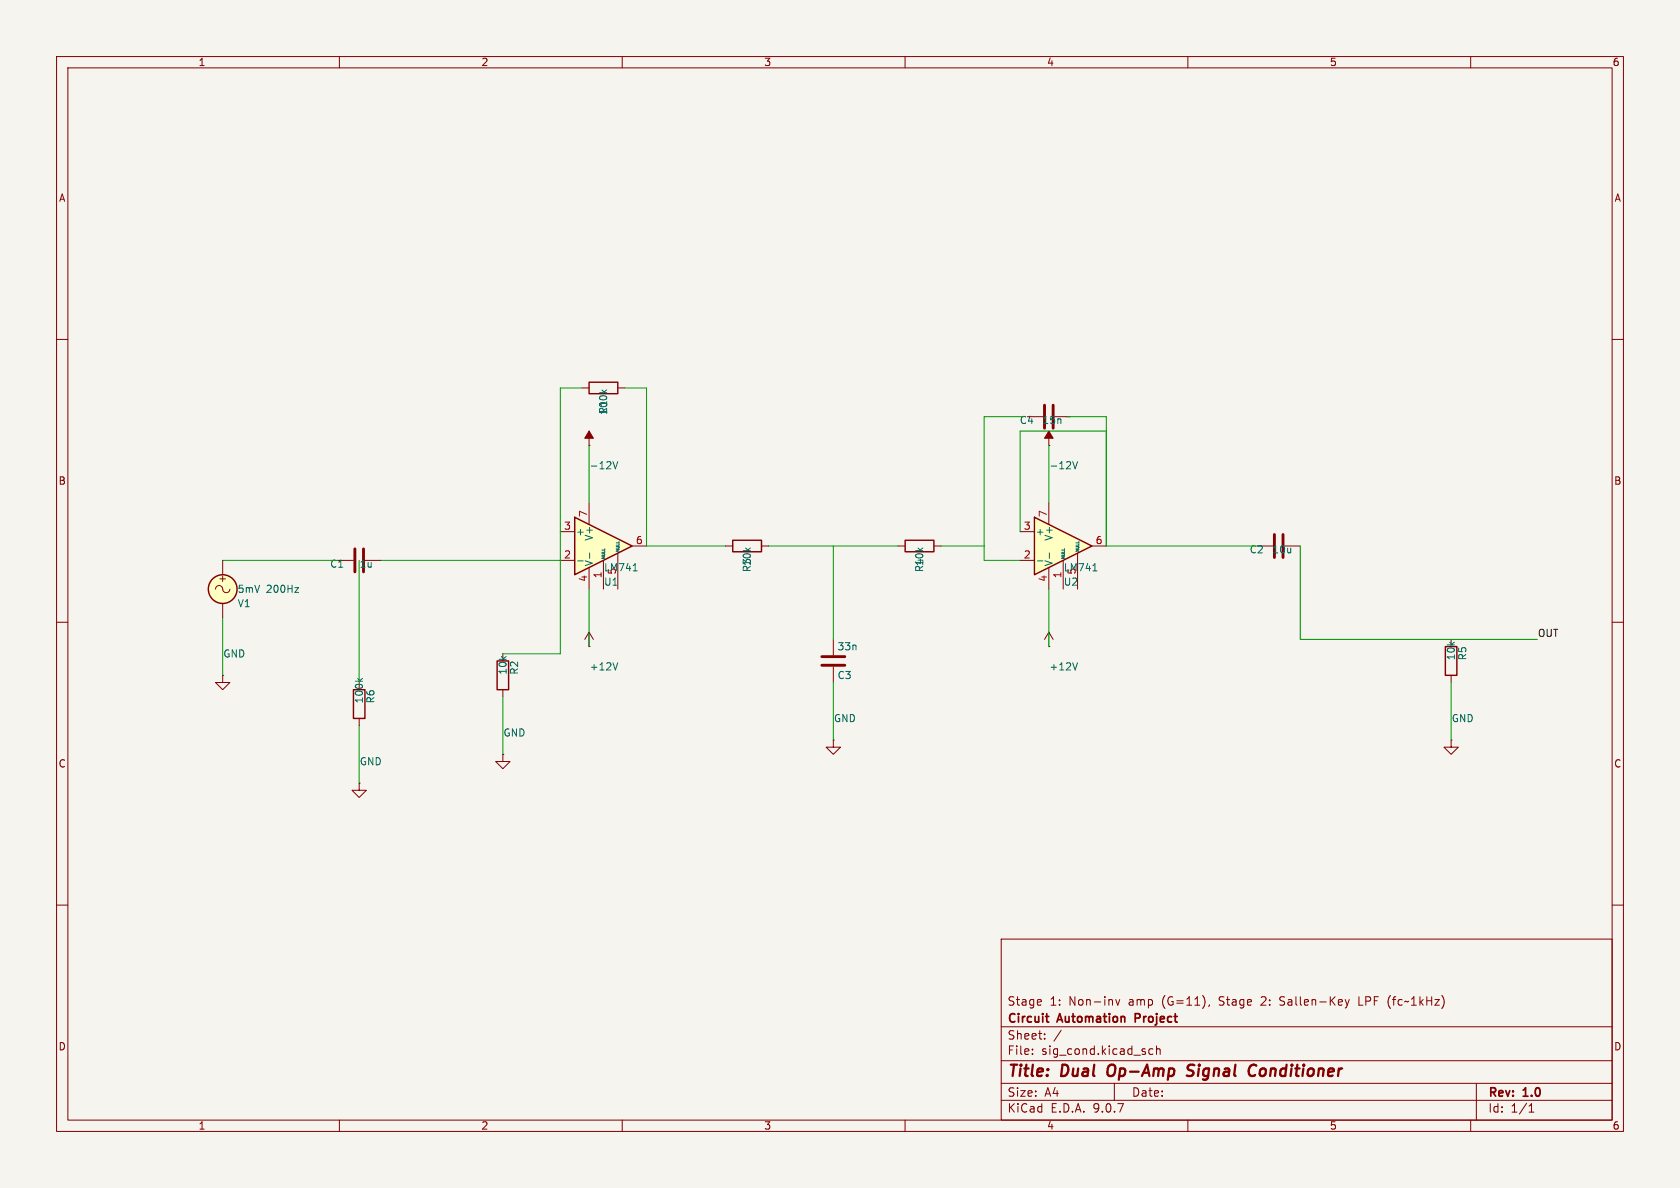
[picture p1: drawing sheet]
(kicad_sch
 (version 20250114)
 (generator "eeschema")
 (generator_version "9.0")
 (paper "A4")
 (title_block
  (title "Dual Op-Amp Signal Conditioner")
  (rev "1.0")
  (company "Circuit Automation Project")
  (comment 1 "Stage 1: Non-inv amp (G=11), Stage 2: Sallen-Key LPF (fc~1kHz)"))
 (lib_symbols
  (symbol "LM741:LM741"
   (pin_names
    (offset 0.127)) (exclude_from_sim no) (in_bom yes) (on_board yes)
   (property "Reference" "U" (at 0 6.35 0) (show_name no) (do_not_autoplace no) (effects (font (size 1.27 1.27)) (justify left)))
   (property "Value" "LM741" (at 0 3.81 0) (show_name no) (do_not_autoplace no) (effects (font (size 1.27 1.27)) (justify left)))
   (property "Footprint" "" (at 1.27 1.27 0) (show_name no) (do_not_autoplace no) (hide yes) (effects (font (size 1.27 1.27))))
   (property "Datasheet" "http://www.ti.com/lit/ds/symlink/lm741.pdf" (at 3.81 3.81 0) (show_name no) (do_not_autoplace no) (hide yes) (effects (font (size 1.27 1.27))))
   (property "Description" "Operational Amplifier, DIP-8/TO-99-8" (at 0 0 0) (show_name no) (do_not_autoplace no) (hide yes) (effects (font (size 1.27 1.27))))
   (symbol "LM741_0_1"
    (polyline (pts (xy -5.08 5.08) (xy 5.08 0) (xy -5.08 -5.08) (xy -5.08 5.08)) (stroke (width 0.254) (type default)) (fill (type background))))
   (symbol "LM741_1_1"
    (pin input line (at 0 -7.62 90) (length 5.08) (name "NULL" (effects (font (size 0.508 0.508)))) (number "1" (effects (font (size 1.27 1.27)))))
    (pin input line (at -7.62 -2.54 0) (length 2.54) (name "-" (effects (font (size 1.27 1.27)))) (number "2" (effects (font (size 1.27 1.27)))))
    (pin input line (at -7.62 2.54 0) (length 2.54) (name "+" (effects (font (size 1.27 1.27)))) (number "3" (effects (font (size 1.27 1.27)))))
    (pin power_in line (at -2.54 -7.62 90) (length 3.81) (name "V-" (effects (font (size 1.27 1.27)))) (number "4" (effects (font (size 1.27 1.27)))))
    (pin input line (at 2.54 -7.62 90) (length 6.35) (name "NULL" (effects (font (size 0.508 0.508)))) (number "5" (effects (font (size 1.27 1.27)))))
    (pin output line (at 7.62 0 180) (length 2.54) (name "" (effects (font (size 1.27 1.27)))) (number "6" (effects (font (size 1.27 1.27)))))
    (pin power_in line (at -2.54 7.62 270) (length 3.81) (name "V+" (effects (font (size 1.27 1.27)))) (number "7" (effects (font (size 1.27 1.27)))))
    (pin no_connect line (at 0 2.54 270) (length 2.54) (hide yes) (name "NC" (effects (font (size 1.27 1.27)))) (number "8" (effects (font (size 1.27 1.27))))))
   (embedded_fonts no))
  (symbol "R:R"
   (pin_numbers (hide yes))
   (pin_names
    (offset 0)) (exclude_from_sim no) (in_bom yes) (on_board yes)
   (property "Reference" "R" (at 2.032 0 90) (show_name no) (do_not_autoplace no) (effects (font (size 1.27 1.27))))
   (property "Value" "R" (at 0 0 90) (show_name no) (do_not_autoplace no) (effects (font (size 1.27 1.27))))
   (property "Footprint" "" (at -1.778 0 90) (show_name no) (do_not_autoplace no) (hide yes) (effects (font (size 1.27 1.27))))
   (property "Datasheet" "" (at 0 0 0) (show_name no) (do_not_autoplace no) (hide yes) (effects (font (size 1.27 1.27))))
   (property "Description" "Resistor" (at 0 0 0) (show_name no) (do_not_autoplace no) (hide yes) (effects (font (size 1.27 1.27))))
   (symbol "R_0_1"
    (rectangle (start -1.016 -2.54) (end 1.016 2.54) (stroke (width 0.254) (type default)) (fill (type none))))
   (symbol "R_1_1"
    (pin passive line (at 0 3.81 270) (length 1.27) (name "" (effects (font (size 1.27 1.27)))) (number "1" (effects (font (size 1.27 1.27)))))
    (pin passive line (at 0 -3.81 90) (length 1.27) (name "" (effects (font (size 1.27 1.27)))) (number "2" (effects (font (size 1.27 1.27))))))
   (embedded_fonts no))
  (symbol "C:C"
   (pin_numbers (hide yes))
   (pin_names
    (offset 0.254)) (exclude_from_sim no) (in_bom yes) (on_board yes)
   (property "Reference" "C" (at 0.635 2.54 0) (show_name no) (do_not_autoplace no) (effects (font (size 1.27 1.27)) (justify left)))
   (property "Value" "C" (at 0.635 -2.54 0) (show_name no) (do_not_autoplace no) (effects (font (size 1.27 1.27)) (justify left)))
   (property "Footprint" "" (at 0.9652 -3.81 0) (show_name no) (do_not_autoplace no) (hide yes) (effects (font (size 1.27 1.27))))
   (property "Datasheet" "" (at 0 0 0) (show_name no) (do_not_autoplace no) (hide yes) (effects (font (size 1.27 1.27))))
   (property "Description" "Unpolarized capacitor" (at 0 0 0) (show_name no) (do_not_autoplace no) (hide yes) (effects (font (size 1.27 1.27))))
   (symbol "C_0_1"
    (polyline (pts (xy -2.032 0.762) (xy 2.032 0.762)) (stroke (width 0.508) (type default)) (fill (type none)))
    (polyline (pts (xy -2.032 -0.762) (xy 2.032 -0.762)) (stroke (width 0.508) (type default)) (fill (type none))))
   (symbol "C_1_1"
    (pin passive line (at 0 3.81 270) (length 2.794) (name "" (effects (font (size 1.27 1.27)))) (number "1" (effects (font (size 1.27 1.27)))))
    (pin passive line (at 0 -3.81 90) (length 2.794) (name "" (effects (font (size 1.27 1.27)))) (number "2" (effects (font (size 1.27 1.27))))))
   (embedded_fonts no))
  (symbol "VCC:VCC"
   (power)
   (pin_numbers (hide yes))
   (pin_names
    (offset 0) (hide yes)) (exclude_from_sim no) (in_bom yes) (on_board yes)
   (property "Reference" "#PWR" (at 0 -3.81 0) (show_name no) (do_not_autoplace no) (hide yes) (effects (font (size 1.27 1.27))))
   (property "Value" "VCC" (at 0 3.556 0) (show_name no) (do_not_autoplace no) (effects (font (size 1.27 1.27))))
   (property "Footprint" "" (at 0 0 0) (show_name no) (do_not_autoplace no) (hide yes) (effects (font (size 1.27 1.27))))
   (property "Datasheet" "" (at 0 0 0) (show_name no) (do_not_autoplace no) (hide yes) (effects (font (size 1.27 1.27))))
   (property "Description" "Power symbol creates a global label with name \"VCC\"" (at 0 0 0) (show_name no) (do_not_autoplace no) (hide yes) (effects (font (size 1.27 1.27))))
   (symbol "VCC_0_1"
    (polyline (pts (xy -0.762 1.27) (xy 0 2.54)) (stroke (width 0) (type default)) (fill (type none)))
    (polyline (pts (xy 0 2.54) (xy 0.762 1.27)) (stroke (width 0) (type default)) (fill (type none)))
    (polyline (pts (xy 0 0) (xy 0 2.54)) (stroke (width 0) (type default)) (fill (type none))))
   (symbol "VCC_1_1"
    (pin power_in line (at 0 0 90) (length 0) (name "" (effects (font (size 1.27 1.27)))) (number "1" (effects (font (size 1.27 1.27))))))
   (embedded_fonts no))
  (symbol "VEE:VEE"
   (power)
   (pin_numbers (hide yes))
   (pin_names
    (offset 0) (hide yes)) (exclude_from_sim no) (in_bom yes) (on_board yes)
   (property "Reference" "#PWR" (at 0 -3.81 0) (show_name no) (do_not_autoplace no) (hide yes) (effects (font (size 1.27 1.27))))
   (property "Value" "VEE" (at 0 3.556 0) (show_name no) (do_not_autoplace no) (effects (font (size 1.27 1.27))))
   (property "Footprint" "" (at 0 0 0) (show_name no) (do_not_autoplace no) (hide yes) (effects (font (size 1.27 1.27))))
   (property "Datasheet" "" (at 0 0 0) (show_name no) (do_not_autoplace no) (hide yes) (effects (font (size 1.27 1.27))))
   (property "Description" "Power symbol creates a global label with name \"VEE\"" (at 0 0 0) (show_name no) (do_not_autoplace no) (hide yes) (effects (font (size 1.27 1.27))))
   (symbol "VEE_0_1"
    (polyline (pts (xy 0 0) (xy 0 2.54)) (stroke (width 0) (type default)) (fill (type none)))
    (polyline (pts (xy 0.762 1.27) (xy -0.762 1.27) (xy 0 2.54) (xy 0.762 1.27)) (stroke (width 0) (type default)) (fill (type outline))))
   (symbol "VEE_1_1"
    (pin power_in line (at 0 0 90) (length 0) (name "" (effects (font (size 1.27 1.27)))) (number "1" (effects (font (size 1.27 1.27))))))
   (embedded_fonts no))
  (symbol "GND:GND"
   (power)
   (pin_numbers (hide yes))
   (pin_names
    (offset 0) (hide yes)) (exclude_from_sim no) (in_bom yes) (on_board yes)
   (property "Reference" "#PWR" (at 0 -6.35 0) (show_name no) (do_not_autoplace no) (hide yes) (effects (font (size 1.27 1.27))))
   (property "Value" "GND" (at 0 -3.81 0) (show_name no) (do_not_autoplace no) (effects (font (size 1.27 1.27))))
   (property "Footprint" "" (at 0 0 0) (show_name no) (do_not_autoplace no) (hide yes) (effects (font (size 1.27 1.27))))
   (property "Datasheet" "" (at 0 0 0) (show_name no) (do_not_autoplace no) (hide yes) (effects (font (size 1.27 1.27))))
   (property "Description" "Power symbol creates a global label with name \"GND\" , ground" (at 0 0 0) (show_name no) (do_not_autoplace no) (hide yes) (effects (font (size 1.27 1.27))))
   (symbol "GND_0_1"
    (polyline (pts (xy 0 0) (xy 0 -1.27) (xy 1.27 -1.27) (xy 0 -2.54) (xy -1.27 -1.27) (xy 0 -1.27)) (stroke (width 0) (type default)) (fill (type none))))
   (symbol "GND_1_1"
    (pin power_in line (at 0 0 270) (length 0) (name "" (effects (font (size 1.27 1.27)))) (number "1" (effects (font (size 1.27 1.27))))))
   (embedded_fonts no))
  (symbol "VSIN:VSIN"
   (pin_numbers (hide yes))
   (pin_names
    (offset 0.0254)) (exclude_from_sim no) (in_bom yes) (on_board yes)
   (property "Reference" "V" (at 2.54 2.54 0) (show_name no) (do_not_autoplace no) (effects (font (size 1.27 1.27)) (justify left)))
   (property "Value" "VSIN" (at 2.54 0 0) (show_name no) (do_not_autoplace no) (effects (font (size 1.27 1.27)) (justify left)))
   (property "Footprint" "" (at 0 0 0) (show_name no) (do_not_autoplace no) (hide yes) (effects (font (size 1.27 1.27))))
   (property "Datasheet" "https://ngspice.sourceforge.io/docs/ngspice-html-manual/manual.xhtml#sec_Independent_Sources_for" (at 0 0 0) (show_name no) (do_not_autoplace no) (hide yes) (effects (font (size 1.27 1.27))))
   (property "Description" "Voltage source, sinusoidal" (at 0 0 0) (show_name no) (do_not_autoplace no) (hide yes) (effects (font (size 1.27 1.27))))
   (property "Sim.Pins" "1=+ 2=-" (at 0 0 0) (show_name no) (do_not_autoplace no) (hide yes) (effects (font (size 1.27 1.27))))
   (property "Sim.Params" "dc=0 ampl=1 f=1k ac=1" (at 2.54 -2.54 0) (show_name no) (do_not_autoplace no) (effects (font (size 1.27 1.27)) (justify left)))
   (property "Sim.Type" "SIN" (at 0 0 0) (show_name no) (do_not_autoplace no) (hide yes) (effects (font (size 1.27 1.27))))
   (property "Sim.Device" "V" (at 0 0 0) (show_name no) (do_not_autoplace no) (hide yes) (effects (font (size 1.27 1.27)) (justify left)))
   (symbol "VSIN_0_0"
    (arc (start -1.27 0) (mid -0.635 0.6323) (end 0 0) (stroke (width 0) (type default)) (fill (type none)))
    (arc (start 1.27 0) (mid 0.635 -0.6323) (end 0 0) (stroke (width 0) (type default)) (fill (type none)))
    (text "+" (at 0 1.905 0) (effects (font (size 1.27 1.27)))))
   (symbol "VSIN_0_1"
    (circle (center 0 0) (radius 2.54) (stroke (width 0.254) (type default)) (fill (type background))))
   (symbol "VSIN_1_1"
    (pin passive line (at 0 5.08 270) (length 2.54) (name "" (effects (font (size 1.27 1.27)))) (number "1" (effects (font (size 1.27 1.27)))))
    (pin passive line (at 0 -5.08 90) (length 2.54) (name "" (effects (font (size 1.27 1.27)))) (number "2" (effects (font (size 1.27 1.27))))))
   (embedded_fonts no)))
 (symbol
  (lib_id "LM741:LM741")
  (at 106.68 96.52 0)
  (unit 1)
  (exclude_from_sim no)
  (in_bom yes)
  (on_board yes)
  (dnp no)
  (fields_autoplaced no)
  (property "Reference" "U1" (at 106.68 102.87 0.0000) (effects (font (size 1.27 1.27)) (justify left)))
  (property "Value" "LM741" (at 106.68 100.33 0.0000) (effects (font (size 1.27 1.27)) (justify left)))
  (pin "1")
  (pin "2")
  (pin "3")
  (pin "4")
  (pin "5")
  (pin "6")
  (pin "7")
  (pin "8"))
 (symbol
  (lib_id "LM741:LM741")
  (at 187.96 96.52 0)
  (unit 1)
  (exclude_from_sim no)
  (in_bom yes)
  (on_board yes)
  (dnp no)
  (fields_autoplaced no)
  (property "Reference" "U2" (at 187.96 102.87 0.0000) (effects (font (size 1.27 1.27)) (justify left)))
  (property "Value" "LM741" (at 187.96 100.33 0.0000) (effects (font (size 1.27 1.27)) (justify left)))
  (pin "1")
  (pin "2")
  (pin "3")
  (pin "4")
  (pin "5")
  (pin "6")
  (pin "7")
  (pin "8"))
 (symbol
  (lib_id "R:R")
  (at 106.68 68.58 90)
  (unit 1)
  (exclude_from_sim no)
  (in_bom yes)
  (on_board yes)
  (dnp no)
  (fields_autoplaced no)
  (property "Reference" "R1" (at 106.68 70.612 180) (effects (font (size 1.27 1.27)) (justify left)))
  (property "Value" "100k" (at 106.68 68.58 180) (effects (font (size 1.27 1.27)) (justify left)))
  (pin "1")
  (pin "2"))
 (symbol
  (lib_id "R:R")
  (at 88.9 119.38 0)
  (unit 1)
  (exclude_from_sim no)
  (in_bom yes)
  (on_board yes)
  (dnp no)
  (fields_autoplaced no)
  (property "Reference" "R2" (at 90.932 119.38 90) (effects (font (size 1.27 1.27)) (justify left)))
  (property "Value" "10k" (at 88.9 119.38 90) (effects (font (size 1.27 1.27)) (justify left)))
  (pin "1")
  (pin "2"))
 (symbol
  (lib_id "C:C")
  (at 63.5 99.06 90)
  (unit 1)
  (exclude_from_sim no)
  (in_bom yes)
  (on_board yes)
  (dnp no)
  (fields_autoplaced no)
  (property "Reference" "C1" (at 60.96 99.695 90) (effects (font (size 1.27 1.27)) (justify left)))
  (property "Value" "1u" (at 66.04 99.695 90) (effects (font (size 1.27 1.27)) (justify left)))
  (pin "1")
  (pin "2"))
 (symbol
  (lib_id "R:R")
  (at 132.08 96.52 90)
  (unit 1)
  (exclude_from_sim no)
  (in_bom yes)
  (on_board yes)
  (dnp no)
  (fields_autoplaced no)
  (property "Reference" "R3" (at 132.08 98.552 180) (effects (font (size 1.27 1.27)) (justify left)))
  (property "Value" "10k" (at 132.08 96.52 180) (effects (font (size 1.27 1.27)) (justify left)))
  (pin "1")
  (pin "2"))
 (symbol
  (lib_id "R:R")
  (at 162.56 96.52 90)
  (unit 1)
  (exclude_from_sim no)
  (in_bom yes)
  (on_board yes)
  (dnp no)
  (fields_autoplaced no)
  (property "Reference" "R4" (at 162.56 98.552 180) (effects (font (size 1.27 1.27)) (justify left)))
  (property "Value" "10k" (at 162.56 96.52 180) (effects (font (size 1.27 1.27)) (justify left)))
  (pin "1")
  (pin "2"))
 (symbol
  (lib_id "C:C")
  (at 147.32 116.84 0)
  (unit 1)
  (exclude_from_sim no)
  (in_bom yes)
  (on_board yes)
  (dnp no)
  (fields_autoplaced no)
  (property "Reference" "C3" (at 147.955 119.38 0.0000) (effects (font (size 1.27 1.27)) (justify left)))
  (property "Value" "33n" (at 147.955 114.3 0.0000) (effects (font (size 1.27 1.27)) (justify left)))
  (pin "1")
  (pin "2"))
 (symbol
  (lib_id "C:C")
  (at 185.42 73.66 90)
  (unit 1)
  (exclude_from_sim no)
  (in_bom yes)
  (on_board yes)
  (dnp no)
  (fields_autoplaced no)
  (property "Reference" "C4" (at 182.88 74.295 90) (effects (font (size 1.27 1.27)) (justify left)))
  (property "Value" "15n" (at 187.96 74.295 90) (effects (font (size 1.27 1.27)) (justify left)))
  (pin "1")
  (pin "2"))
 (symbol
  (lib_id "C:C")
  (at 226.06 96.52 90)
  (unit 1)
  (exclude_from_sim no)
  (in_bom yes)
  (on_board yes)
  (dnp no)
  (fields_autoplaced no)
  (property "Reference" "C2" (at 223.52 97.155 90) (effects (font (size 1.27 1.27)) (justify left)))
  (property "Value" "10u" (at 228.6 97.155 90) (effects (font (size 1.27 1.27)) (justify left)))
  (pin "1")
  (pin "2"))
 (symbol
  (lib_id "R:R")
  (at 63.5 124.46 0)
  (unit 1)
  (exclude_from_sim no)
  (in_bom yes)
  (on_board yes)
  (dnp no)
  (fields_autoplaced no)
  (property "Reference" "R6" (at 65.532 124.46 90) (effects (font (size 1.27 1.27)) (justify left)))
  (property "Value" "100k" (at 63.5 124.46 90) (effects (font (size 1.27 1.27)) (justify left)))
  (pin "1")
  (pin "2"))
 (symbol
  (lib_id "R:R")
  (at 256.54 116.84 0)
  (unit 1)
  (exclude_from_sim no)
  (in_bom yes)
  (on_board yes)
  (dnp no)
  (fields_autoplaced no)
  (property "Reference" "R5" (at 258.572 116.84 90) (effects (font (size 1.27 1.27)) (justify left)))
  (property "Value" "10k" (at 256.54 116.84 90) (effects (font (size 1.27 1.27)) (justify left)))
  (pin "1")
  (pin "2"))
 (symbol
  (lib_id "VCC:VCC")
  (at 104.14 114.3 0)
  (unit 1)
  (exclude_from_sim no)
  (in_bom yes)
  (on_board yes)
  (dnp no)
  (fields_autoplaced no)
  (property "Reference" "#PWR01" (at 104.14 110.49 0.0000) (hide yes) (effects (font (size 1.27 1.27)) (justify left)))
  (property "Value" "+12V" (at 104.14 117.856 0.0000) (effects (font (size 1.27 1.27)) (justify left)))
  (pin "1"))
 (symbol
  (lib_id "VEE:VEE")
  (at 104.14 78.74 0)
  (unit 1)
  (exclude_from_sim no)
  (in_bom yes)
  (on_board yes)
  (dnp no)
  (fields_autoplaced no)
  (property "Reference" "#PWR02" (at 104.14 74.93 0.0000) (hide yes) (effects (font (size 1.27 1.27)) (justify left)))
  (property "Value" "-12V" (at 104.14 82.296 0.0000) (effects (font (size 1.27 1.27)) (justify left)))
  (pin "1"))
 (symbol
  (lib_id "VCC:VCC")
  (at 185.42 114.3 0)
  (unit 1)
  (exclude_from_sim no)
  (in_bom yes)
  (on_board yes)
  (dnp no)
  (fields_autoplaced no)
  (property "Reference" "#PWR03" (at 185.42 110.49 0.0000) (hide yes) (effects (font (size 1.27 1.27)) (justify left)))
  (property "Value" "+12V" (at 185.42 117.856 0.0000) (effects (font (size 1.27 1.27)) (justify left)))
  (pin "1"))
 (symbol
  (lib_id "VEE:VEE")
  (at 185.42 78.74 0)
  (unit 1)
  (exclude_from_sim no)
  (in_bom yes)
  (on_board yes)
  (dnp no)
  (fields_autoplaced no)
  (property "Reference" "#PWR04" (at 185.42 74.93 0.0000) (hide yes) (effects (font (size 1.27 1.27)) (justify left)))
  (property "Value" "-12V" (at 185.42 82.296 0.0000) (effects (font (size 1.27 1.27)) (justify left)))
  (pin "1"))
 (symbol
  (lib_id "GND:GND")
  (at 88.9 133.35 0)
  (unit 1)
  (exclude_from_sim no)
  (in_bom yes)
  (on_board yes)
  (dnp no)
  (fields_autoplaced no)
  (property "Reference" "#PWR05" (at 88.9 127 0.0000) (hide yes) (effects (font (size 1.27 1.27)) (justify left)))
  (property "Value" "GND" (at 88.9 129.54 0.0000) (effects (font (size 1.27 1.27)) (justify left)))
  (pin "1"))
 (symbol
  (lib_id "GND:GND")
  (at 63.5 138.43 0)
  (unit 1)
  (exclude_from_sim no)
  (in_bom yes)
  (on_board yes)
  (dnp no)
  (fields_autoplaced no)
  (property "Reference" "#PWR06" (at 63.5 132.08 0.0000) (hide yes) (effects (font (size 1.27 1.27)) (justify left)))
  (property "Value" "GND" (at 63.5 134.62 0.0000) (effects (font (size 1.27 1.27)) (justify left)))
  (pin "1"))
 (symbol
  (lib_id "GND:GND")
  (at 147.32 130.81 0)
  (unit 1)
  (exclude_from_sim no)
  (in_bom yes)
  (on_board yes)
  (dnp no)
  (fields_autoplaced no)
  (property "Reference" "#PWR07" (at 147.32 124.46 0.0000) (hide yes) (effects (font (size 1.27 1.27)) (justify left)))
  (property "Value" "GND" (at 147.32 127 0.0000) (effects (font (size 1.27 1.27)) (justify left)))
  (pin "1"))
 (symbol
  (lib_id "GND:GND")
  (at 256.54 130.81 0)
  (unit 1)
  (exclude_from_sim no)
  (in_bom yes)
  (on_board yes)
  (dnp no)
  (fields_autoplaced no)
  (property "Reference" "#PWR08" (at 256.54 124.46 0.0000) (hide yes) (effects (font (size 1.27 1.27)) (justify left)))
  (property "Value" "GND" (at 256.54 127 0.0000) (effects (font (size 1.27 1.27)) (justify left)))
  (pin "1"))
 (symbol
  (lib_id "VSIN:VSIN")
  (at 39.37 104.14 0)
  (unit 1)
  (exclude_from_sim no)
  (in_bom yes)
  (on_board yes)
  (dnp no)
  (fields_autoplaced no)
  (property "Reference" "V1" (at 41.91 106.68 0.0000) (effects (font (size 1.27 1.27)) (justify left)))
  (property "Value" "5mV 200Hz" (at 41.91 104.14 0.0000) (effects (font (size 1.27 1.27)) (justify left)))
  (pin "1")
  (pin "2"))
 (symbol
  (lib_id "GND:GND")
  (at 39.37 119.38 0)
  (unit 1)
  (exclude_from_sim no)
  (in_bom yes)
  (on_board yes)
  (dnp no)
  (fields_autoplaced no)
  (property "Reference" "#PWR09" (at 39.37 113.03 0.0000) (hide yes) (effects (font (size 1.27 1.27)) (justify left)))
  (property "Value" "GND" (at 39.37 115.57 0.0000) (effects (font (size 1.27 1.27)) (justify left)))
  (pin "1"))
 (wire
  (pts (xy 67.31 99.06) (xy 99.06 99.06))
  (stroke (width 0) (type default)))
 (wire
  (pts (xy 63.5 99.06) (xy 63.5 120.65))
  (stroke (width 0) (type default)))
 (wire
  (pts (xy 99.06 93.98) (xy 99.06 115.57))
  (stroke (width 0) (type default)))
 (wire
  (pts (xy 99.06 115.57) (xy 88.9 115.57))
  (stroke (width 0) (type default)))
 (wire
  (pts (xy 99.06 93.98) (xy 99.06 68.58))
  (stroke (width 0) (type default)))
 (wire
  (pts (xy 99.06 68.58) (xy 102.87 68.58))
  (stroke (width 0) (type default)))
 (wire
  (pts (xy 110.49 68.58) (xy 114.3 68.58))
  (stroke (width 0) (type default)))
 (wire
  (pts (xy 114.3 68.58) (xy 114.3 96.52))
  (stroke (width 0) (type default)))
 (wire
  (pts (xy 114.3 96.52) (xy 128.27 96.52))
  (stroke (width 0) (type default)))
 (wire
  (pts (xy 135.89 96.52) (xy 147.32 96.52))
  (stroke (width 0) (type default)))
 (wire
  (pts (xy 147.32 96.52) (xy 158.75 96.52))
  (stroke (width 0) (type default)))
 (wire
  (pts (xy 147.32 96.52) (xy 147.32 113.03))
  (stroke (width 0) (type default)))
 (wire
  (pts (xy 166.37 96.52) (xy 173.99 96.52))
  (stroke (width 0) (type default)))
 (wire
  (pts (xy 173.99 96.52) (xy 173.99 99.06))
  (stroke (width 0) (type default)))
 (wire
  (pts (xy 173.99 99.06) (xy 180.34 99.06))
  (stroke (width 0) (type default)))
 (wire
  (pts (xy 173.99 96.52) (xy 173.99 73.66))
  (stroke (width 0) (type default)))
 (wire
  (pts (xy 173.99 73.66) (xy 180.975 73.66))
  (stroke (width 0) (type default)))
 (wire
  (pts (xy 188.595 73.66) (xy 195.58 73.66))
  (stroke (width 0) (type default)))
 (wire
  (pts (xy 180.34 93.98) (xy 180.34 76.2))
  (stroke (width 0) (type default)))
 (wire
  (pts (xy 180.34 76.2) (xy 195.58 76.2))
  (stroke (width 0) (type default)))
 (wire
  (pts (xy 195.58 73.66) (xy 195.58 96.52))
  (stroke (width 0) (type default)))
 (wire
  (pts (xy 195.58 96.52) (xy 222.25 96.52))
  (stroke (width 0) (type default)))
 (wire
  (pts (xy 229.87 96.52) (xy 229.87 113.03))
  (stroke (width 0) (type default)))
 (wire
  (pts (xy 229.87 113.03) (xy 256.54 113.03))
  (stroke (width 0) (type default)))
 (wire
  (pts (xy 104.14 104.14) (xy 104.14 114.3))
  (stroke (width 0) (type default)))
 (wire
  (pts (xy 104.14 78.74) (xy 104.14 88.9))
  (stroke (width 0) (type default)))
 (wire
  (pts (xy 185.42 104.14) (xy 185.42 114.3))
  (stroke (width 0) (type default)))
 (wire
  (pts (xy 185.42 78.74) (xy 185.42 88.9))
  (stroke (width 0) (type default)))
 (wire
  (pts (xy 88.9 123.19) (xy 88.9 133.35))
  (stroke (width 0) (type default)))
 (wire
  (pts (xy 63.5 128.27) (xy 63.5 138.43))
  (stroke (width 0) (type default)))
 (wire
  (pts (xy 147.32 120.65) (xy 147.32 130.81))
  (stroke (width 0) (type default)))
 (wire
  (pts (xy 256.54 120.65) (xy 256.54 130.81))
  (stroke (width 0) (type default)))
 (wire
  (pts (xy 39.37 99.06) (xy 59.69 99.06))
  (stroke (width 0) (type default)))
 (wire
  (pts (xy 39.37 109.22) (xy 39.37 119.38))
  (stroke (width 0) (type default)))
 (wire
  (pts (xy 256.54 113.03) (xy 271.78 113.03))
  (stroke (width 0) (type default)))
 (junction
  (at 195.58 76.2)
  (diameter 0)
  (color 0 0 0 0))
 (label "OUT"
  (at 271.78 113.03 0)
  (effects (font (size 1.27 1.27)) (justify left bottom)))
 (sheet_instances
  (path ""
   (page "1")))
 (embedded_fonts no))
